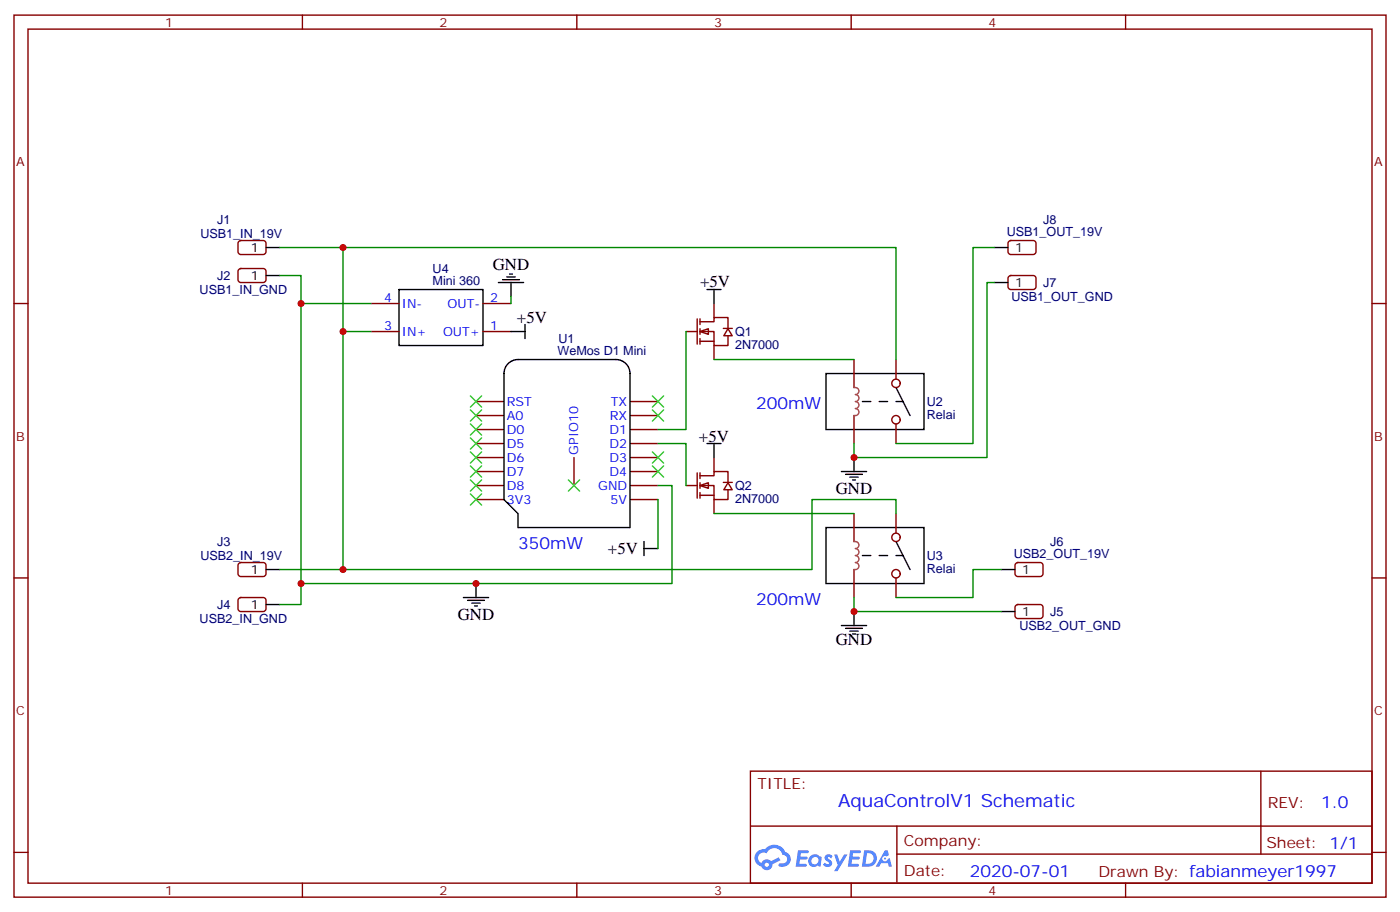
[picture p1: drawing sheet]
<svg xmlns="http://www.w3.org/2000/svg" width="353mm" height="230mm" viewBox="0 0 353 230" stroke-linecap="round" stroke-linejoin="round" font-family="sans-serif">
<g fill="none" stroke="#870000" stroke-width=".35">
<path d="M3.5 3.8h345.7v222.3h-345.7zM7.1 7.3h338.6v215.2h-338.6zM76.2 3.8v3.5M145.3 3.8v3.5M214.5 3.8v3.5M283.6 3.8v3.5M3.5 76.5h3.6M345.7 76.5h3.5M3.5 145.6h3.6M345.7 145.6h3.5M189.1 194.3h156.6v28.2h-156.6zM317.7 194.3v20.9"/>
<path d="M3.5 214.8h3.6M189.1 208.2h156.5M226 215.2h119.6M226 208.2v14.1M345.7 214.8h3.5M76.2 222.5v3.6M145.3 222.5v3.6M214.5 222.5v3.6M283.6 222.5v3.6"/>
</g>
<g fill="#5487ff">
<path d="M208.1 215.5a1.22 1.22 0 0 1 1.7 .3l-.4 .5a.47 .47 0 0 0-.3-.4 .47 .47 0 0 0-.5 .2v.1a1.3 1.3 0 0 1 1 1.8 1.39 1.39 0 0 1-2.2-.1l.5-.5 .7 .4a.29 .29 0 0 0 .3-.3 .29 .29 0 0 0-.2-.3 1.04 1.04 0 0 1-.6-1.7z"/>
<path d="M201.1 214.2h2.3a.37 .37 0 0 1 .4 .4 .37 .37 0 0 1-.4 .4h-1.6l-.1 .8h1.5l.3 .4-.4 .4h-1.5l-.2 1.1h1.7l.2 .5-.4 .2h-2.4z"/>
<path d="M214.2 214.2h2.4a.37 .37 0 0 1 .4 .4 .37 .37 0 0 1-.4 .4h-1.6l-.2 .8h1.6l.3 .4-.4 .4h-1.6l-.1 1.1h1.7l.1 .5-.3 .2h-2.5z"/>
<path d="M223 214.2h.7l.3 1.3-.6 .3a.69 .69 0 0 0-1 .3 .69 .69 0 0 0 .4 1 .69 .69 0 0 0 .9-.7l.5-.2 .6 2.2h-.8l-.3-.9h-1.7l-.5 .9h-.9z"/>
<path d="M210.2 215.3h.8l.6 1.8 1.1-1.8h.9l-2.6 4.2h-.8l.9-1.5z"/>
<path d="M217.8 214.2l-.6 4.2h1.3a2.11 2.11 0 0 0 2.5-2.1 2.11 2.11 0 0 0-2.5-2.1zM218.5 215a1.39 1.39 0 0 1 1.7 1.4 1.39 1.39 0 0 1-1.8 1.3h-.3z"/>
<path d="M204.1 215.9a1.47 1.47 0 0 0-.2 2.1 1.47 1.47 0 0 0 2.1 .1l.8 .3 .3-2.3-.2-.3h-.4a1.49 1.49 0 0 0-2.4 .1zM204.7 216.2a.92 .92 0 0 1 1.6 .5 .92 .92 0 0 1-1.3 1.1 .9 .9 0 0 1-.3-1.6z"/>
<path d="M190.8 214.6a2.18 2.18 0 0 0 1.1 3.7 1.44 1.44 0 0 0 1.6 .9 1.44 1.44 0 0 0 1.1-1.4l2.1-1-.5-.8-1.9 1a1.47 1.47 0 0 0-2.4 .4 1.39 1.39 0 0 1-.7-1.9 1.39 1.39 0 0 1 2-.5 2.12 2.12 0 0 1 2.2-1.3 2.12 2.12 0 0 1 1.8 1.7 1.07 1.07 0 0 1 1.2 1 1.07 1.07 0 0 1-1.1 1.1h-.6a.43 .43 0 0 0-.5 .4 .43 .43 0 0 0 .4 .5 1.98 1.98 0 0 0 2.5-1.2 1.98 1.98 0 0 0-1.2-2.6 2.98 2.98 0 0 0-5.1-.6l-1.1 .1zM192.7 217.9a.55 .55 0 0 1 1.1 0 .55 .55 0 0 1-1.1 0z"/>
<circle cx="223" cy="216.3" r=".26"/>
</g>
<g fill="none" stroke="#870000" stroke-width=".35">
<path d="M60.2 60.8l.5-.2h5.6a.71 .71 0 0 1 .7 .7v2.1l-.4 .7h-5.9l-.5-.2-.2-.5v-2.1zM60.2 67.9l.5-.2h5.6a.71 .71 0 0 1 .7 .7v2.1l-.4 .6-5.9 .1-.5-.2-.2-.5v-2.1zM119.9 101.2h7.1M119.9 104.7h7.1M119.9 108.2h7.1M119.9 111.8h7.1M119.9 115.3h7.1M119.9 118.8h7.1M144.6 115.3v7M158.7 101.2h7.1M158.7 104.7h7.1M158.7 108.2h7.1"/>
<path d="M158.7 111.8h7.1M158.7 115.3h7.1M158.7 118.8h7.1M119.9 122.3h7.1M119.9 125.9h7.1M158.7 122.3h7.1M158.7 125.9h7.1M60.2 142l.5-.3h5.6a.71 .71 0 0 1 .7 .8v2.1l-.4 .6-5.9 .1-.5-.3-.2-.4v-2.1zM60.2 150.8l.5-.2h5.6a.71 .71 0 0 1 .7 .7v2.1l-.4 .6-5.9 .1-.5-.2-.2-.5v-2.1z"/>
</g>
<path d="M67 62.4h3.6M67 69.4h3.6M128 91.6a3.5 3.5 0 0 1 2.5-1h24.7a3.5 3.5 0 0 1 3.5 3.5v38.8h-28.2v-3.5l-3.5-3.5v-31.8a3.5 3.5 0 0 1 1-2.5zM67 143.5h3.6M67 152.3h3.6" fill="none" stroke="#000" stroke-width=".35"/>
<path d="M70.6 69.4h5.2v82.9h-5.2M165.8 122.3h3.5v24.7h-93.5" fill="none" stroke="#008700" stroke-width=".35"/>
<path d="M176.4 83.5l2.1-.7v1.4z" fill="#fff" stroke="#870000" stroke-width=".35"/>
<path d="M179.9 76.5v3.5M172.9 83.5h2.8M175.7 80.4v6.3M176.4 81.1h3.5v-1.1h3.5v2.8M176.4 83.5h3.5v3.6h3.5v-2.5M176.4 86h3.5M176.4 80.4v1.4M176.4 82.8v1.4M176.4 85.3v1.4M179.9 87.1v3.5M182.3 82.7h2.2M183.4 82.8l1.1 1.8h-2.1z" fill="none" stroke="#870000" stroke-width=".35"/>
<path d="M176.4 122.3l2.1-.7v1.4z" fill="#fff" stroke="#870000" stroke-width=".35"/>
<g fill="none" stroke="#870000" stroke-width=".35">
<path d="M93.5 76.5h7M121.7 76.5h7.1M254.2 69.6l.5-.2h5.6a.71 .71 0 0 1 .8 .7v2.1l-.5 .7-5.9 .1-.5-.3-.2-.5v-2.1zM254.2 60.8l.5-.2h5.6a.71 .71 0 0 1 .8 .7v2.1l-.5 .7h-5.9l-.5-.2-.2-.5v-2.1zM93.5 83.5h7M121.7 83.5h7.1M215.2 90.6v7M225.8 90.6v4.9M175.7 119.2v6.3M176.4 119.9h3.5v-1.1h3.5v2.8M176.4 119.2v1.4M179.9 115.3v3.5"/>
<path d="M215.2 104.7v7.1M225.8 106.8v5M172.9 122.3h2.8M176.4 122.3h3.5v3.6h3.5v-2.5M176.4 124.8h3.5M176.4 121.6v1.4M176.4 124.1v1.4M179.9 125.9v3.5M182.3 121.6h2.2M183.4 121.6l1.1 1.8h-2.1zM215.2 129.4v7.1M225.8 129.4v4.9"/>
<path d="M215.2 143.5v7.1M225.8 145.6v5M256 152.5l.5-.2h5.6a.71 .71 0 0 1 .7 .7v2.2l-.4 .6-5.9 .1-.5-.3-.2-.4v-2.2zM256 142l.5-.3h5.6a.71 .71 0 0 1 .7 .8v2.1l-.4 .6-5.9 .1-.5-.3-.2-.4v-2.1z"/>
<circle cx="225.8" cy="96.6" r="1.06"/>
<circle cx="225.8" cy="105.8" r="1.06"/>
<circle cx="225.8" cy="135.4" r="1.06"/>
<circle cx="225.8" cy="144.6" r="1.06"/>
</g>
<g fill="none" stroke="#008700" stroke-width=".35">
<path d="M70.6 62.4h155.2v28.2M75.8 76.5h17.7M86.4 62.4v81.1M128.8 74.7v1.8M250.5 62.4h-5.3v49.4h-19.4M250.5 71.2h-1.8v44.1h-33.5v-3.5M86.4 83.5h7.1M172.9 83.5v24.7h-7.1M179.9 90.6h35.3M165.8 111.8h7.1v10.5M165.8 125.9v12.3M179.9 129.4h35.3"/>
<path d="M225.8 129.4v-3.5h-21.2v17.6h-134M215.2 150.6v3.5h37M252.2 143.5h-7v7.1h-19.4"/>
</g>
<g fill="none" stroke="#000" stroke-width=".35">
<path d="M100.5 73h21.2v14.1h-21.2zM125.6 71.2h6.3M126.6 70.5h4.3M127.7 69.8h2.1M128.4 69.1h.7M128.8 71.2v3.5M178.2 73h3.5M179.9 73v3.5M250.5 71.2h3.5M250.5 62.4h3.5M128.8 83.5h3.5M132.3 81.8v3.5"/>
<path d="M208.1 94.1h24.7v14.1h-24.7zM225.8 97.6l3.5 7.1M178.2 111.8h3.5M179.9 111.8v3.5M212 118.8h6.4M213.1 119.5h4.2M215.2 115.3v3.5M162.3 138.2h3.5M162.3 136.5v3.5M208.1 132.9h24.7v14.1h-24.7zM214.1 120.2h2.2M214.8 120.9h.7"/>
<path d="M225.8 136.5l3.5 7M116.8 150.6h6.3M117.8 151.3h4.3M118.9 152h2.1M119.6 152.7h.7M119.9 147v3.6M212 157.6h6.4M213.1 158.3h4.2M214.1 159h2.2M214.8 159.7h.7M215.2 154.1v3.5M252.2 154.1h3.6"/>
<path d="M252.2 143.5h3.6"/>
</g>
<path d="M217.3 101.2h10.2M217.3 140h10.2" fill="none" stroke="#000" stroke-width=".35" stroke-dasharray="2.1 2.1"/>
<path d="M215.1 97.6a.92 .92 0 0 1 1.3 .7 .92 .92 0 0 1-.9 1.1 .88 .88 0 0 1 .9 .9 .88 .88 0 0 1-.9 .9 .88 .88 0 0 1 .9 .9 .88 .88 0 0 1-.9 .8 .93 .93 0 0 1 .9 1.2 .93 .93 0 0 1-1.3 .6M215.1 136.5a.92 .92 0 0 1 1.3 .6 .92 .92 0 0 1-.9 1.1 .88 .88 0 0 1 .9 .9 .88 .88 0 0 1-.9 .9 .88 .88 0 0 1 .9 .9 .88 .88 0 0 1-.9 .8 .93 .93 0 0 1 .9 1.2 .93 .93 0 0 1-1.3 .6" fill="none" stroke="#a64a4a" stroke-width=".35"/>
<g fill="none" stroke="#3c3" stroke-width=".35">
<path d="M118.5 99.8l2.9 2.8M121.4 99.8l-2.9 2.8M164.4 99.8l2.8 2.8M167.2 99.8l-2.8 2.8M118.5 113.9l2.9 2.8M118.5 110.3l2.9 2.9M118.5 106.8l2.9 2.8M118.5 103.3l2.9 2.8M118.5 117.4l2.9 2.8M121.4 113.9l-2.9 2.8M121.4 110.3l-2.9 2.9M121.4 106.8l-2.9 2.8"/>
<path d="M121.4 103.3l-2.9 2.8M121.4 117.4l-2.9 2.8M164.4 103.3l2.8 2.8M164.4 113.9l2.8 2.8M164.4 117.4l2.8 2.8M167.2 103.3l-2.8 2.8M167.2 113.9l-2.8 2.8M167.2 117.4l-2.8 2.8M118.5 124.5l2.9 2.8M118.5 120.9l2.9 2.9M121.4 124.5l-2.9 2.8M121.4 120.9l-2.9 2.9"/>
<path d="M143.2 120.9l2.8 2.9M146 120.9l-2.8 2.9"/>
</g>
<g fill="#c00">
<circle cx="86.4" cy="83.5" r=".88"/>
<circle cx="215.2" cy="115.3" r=".88"/>
<circle cx="75.8" cy="147" r=".88"/>
<circle cx="119.9" cy="147" r=".88"/>
<circle cx="215.2" cy="154.1" r=".88"/>
<circle cx="86.4" cy="143.5" r=".88"/>
<circle cx="86.4" cy="62.4" r=".88"/>
<circle cx="75.8" cy="76.5" r=".88"/>
</g>
<text font-size="4.6" fill="#00f" x="211.2" y="203.3">AquaControlV1 Schematic</text>
<g font-size="4.2">
<text x="124.2" y="68">GND</text>
<text x="176.4" y="72.2">+5V</text>
<text x="130.3" y="81.4">+5V</text>
<text x="176.1" y="111.4">+5V</text>
<text x="210.6" y="124.5">GND</text>
<text x="153.2" y="139.7">+5V</text>
<text x="115.4" y="156.2">GND</text>
<text x="210.6" y="162.6">GND</text>
</g>
<g font-size="4.2" fill="#00f">
<text x="190.5" y="102.9">200mW</text>
<text x="130.5" y="138.2">350mW</text>
<text x="190.5" y="152.3">200mW</text>
<text x="332.9" y="203.6">1.0</text>
<text x="244.3" y="220.9">2020-07-01</text>
</g>
<g font-size="3.9" fill="#800">
<text x="190.9" y="198.9">TITLE:</text>
<text x="319.5" y="203.6">REV:</text>
<text x="227.8" y="213.1">Company:</text>
<text x="319.1" y="213.7">Sheet: 1/1</text>
<text x="227.8" y="220.8">Date:</text>
<text x="276.8" y="220.9">Drawn By: fabianmeyer1997</text>
</g>
<g font-size="3.2" fill="#800">
<text x="41.6" y="6.8">1</text>
<text x="110.8" y="6.8">2</text>
<text x="179.9" y="6.8">3</text>
<text x="249.1" y="6.8">4</text>
<text x="4.1" y="41.9">A</text>
<text x="346.3" y="41.9">A</text>
<text x="4.1" y="111.1">B</text>
<text x="346.3" y="111.1">B</text>
<text x="4.1" y="180.2">C</text>
<text x="346.3" y="180.2">C</text>
<text x="41.6" y="225.5">1</text>
<text x="110.8" y="225.5">2</text>
<text x="179.9" y="225.5">3</text>
<text x="249.1" y="225.5">4</text>
</g>
<g font-size="3.2" fill="#000080">
<text x="50.5" y="60">USB1_IN_19V</text>
<text x="54.7" y="56.5">J1</text>
<text x="253.7" y="59.5">USB1_OUT_19V</text>
<text x="262.8" y="56.5">J8</text>
<text x="54.7" y="70.6">J2</text>
<text x="109" y="71.9">Mini 360</text>
<text x="109" y="68.8">U4</text>
<text x="50.3" y="74.1">USB1_IN_GND</text>
<text x="254.8" y="75.9">USB1_OUT_GND</text>
<text x="262.8" y="72.3">J7</text>
<text x="140.5" y="89.5">WeMos D1 Mini</text>
<text x="140.7" y="86.3">U1</text>
<text x="185.2" y="87.9">2N7000</text>
<text x="185.2" y="84.7">Q1</text>
<text x="233.5" y="105.5">Relai</text>
<text x="233.5" y="102.4">U2</text>
<text x="185.2" y="123.5">Q2</text>
<text x="185.2" y="126.7">2N7000</text>
<text x="54.7" y="137.6">J3</text>
<text x="264.6" y="137.6">J6</text>
<text x="50.5" y="141.1">USB2_IN_19V</text>
<text x="233.5" y="141.2">U3</text>
<text x="255.4" y="140.7">USB2_OUT_19V</text>
<text x="233.5" y="144.3">Relai</text>
<text x="54.7" y="153.5">J4</text>
<text x="264.6" y="155.2">J5</text>
<text x="50.3" y="157">USB2_IN_GND</text>
<text x="256.9" y="158.8">USB2_OUT_GND</text>
</g>
<g font-size="3.2">
<text x="63.2" y="63.4">1</text>
<text x="255.8" y="63.4">1</text>
<text x="63.2" y="70.5">1</text>
<text x="255.8" y="72.2">1</text>
<text x="63.2" y="144.6">1</text>
<text x="257.5" y="144.6">1</text>
<text x="63.2" y="153.4">1</text>
<text x="257.5" y="155.2">1</text>
</g>
<g font-size="3.2" fill="#00f">
<text x="96.8" y="76.1">4</text>
<text x="101.2" y="77.5">IN-</text>
<text x="112.8" y="77.5">OUT-</text>
<text x="123.5" y="76.1">2</text>
<text x="96.8" y="83.2">3</text>
<text x="123.5" y="83.2">1</text>
<text x="101.2" y="84.6">IN+</text>
<text x="111.6" y="84.6">OUT+</text>
<text x="127.7" y="105.8">A0</text>
<text x="127.7" y="102.2">RST</text>
<text x="153.7" y="105.8">RX</text>
<text x="153.9" y="102.2">TX</text>
<text x="127.7" y="112.8">D5</text>
<text x="127.7" y="109.3">D0</text>
<text x="153.6" y="109.3">D1</text>
<text x="153.6" y="112.8">D2</text>
<text x="127.7" y="119.9">D7</text>
<text x="127.7" y="116.3">D6</text>
<text x="145.7" y="114.6" transform="rotate(-90 145.7 114.6)">GPIO10</text>
<text x="153.6" y="116.3">D3</text>
<text x="153.6" y="119.9">D4</text>
<text x="127.7" y="123.4">D8</text>
<text x="150.8" y="123.4">GND</text>
<text x="127.7" y="126.9">3V3</text>
<text x="153.9" y="126.9">5V</text>
</g>
</svg>
